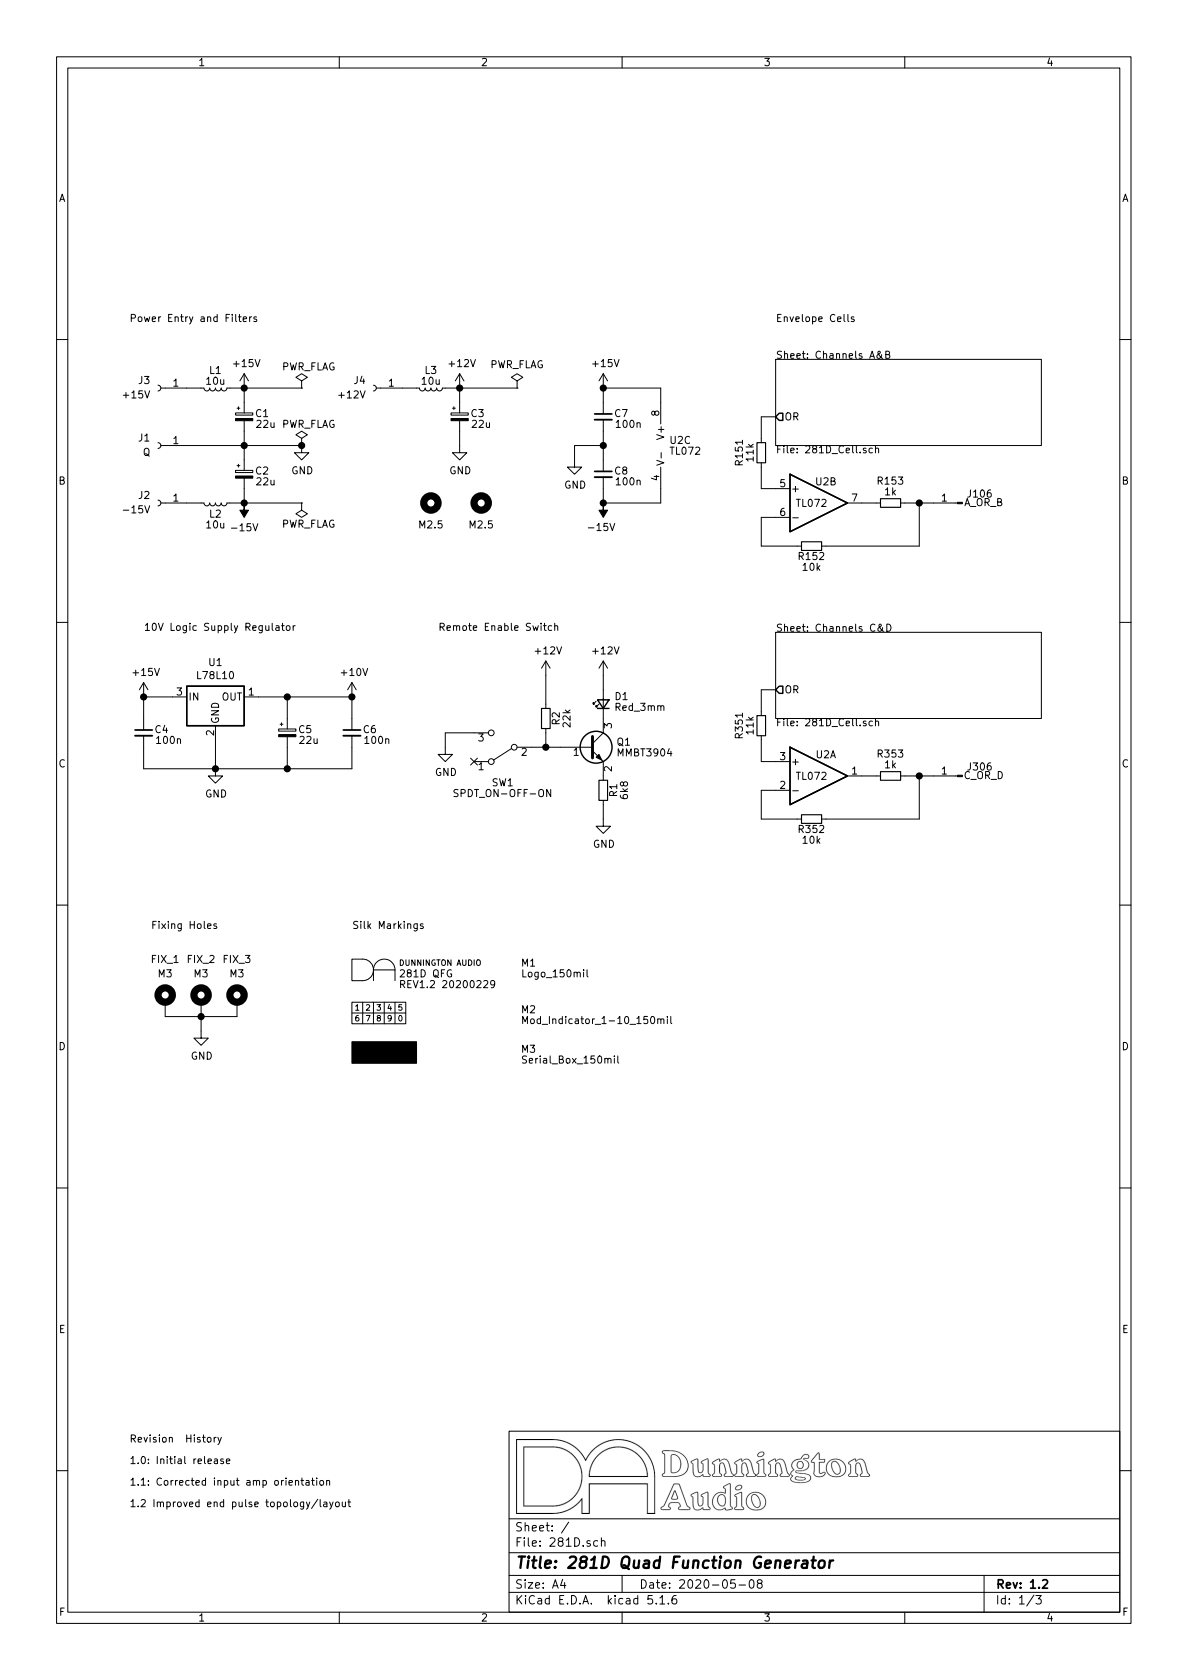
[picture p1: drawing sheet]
EESchema Schematic File Version 4
EELAYER 30 0
EELAYER END
$Descr A4 8268 11693 portrait
encoding utf-8
Sheet 1 3
Title "281D Quad Function Generator"
Date "2020-05-08"
Rev "1.2"
Comp ""
Comment1 ""
Comment2 ""
Comment3 ""
Comment4 ""
$EndDescr
$Sheet
S 5400 4400 1850 600 
U 5D20BA7D
F0 "Channels C&D" 50
F1 "281D_Cell.sch" 50
F2 "OR" O L 5400 4800 50 
$EndSheet
$Comp
L Mechanical:MountingHole_Pad FIX_1
U 1 1
P 1150 6975
F 0 "FIX_1" H 1150 7275 50  0000 C CNN
F 1 "M3" H 1150 7175 50  0000 C CNN
F 2 "MountingHole:MountingHole_3.2mm_M3_Pad_Via" H 1150 6975 50  0001 C CNN
F 3 "~" H 1150 6975 50  0001 C CNN
F 4 "DNP" H 1150 6975 50  0001 C CNN "Populate"
	1    1150 6975
	1    0    0    -1  
$EndComp
$Comp
L Mechanical:MountingHole_Pad FIX_2
U 1 1
P 1400 6975
F 0 "FIX_2" H 1400 7275 50  0000 C CNN
F 1 "M3" H 1400 7175 50  0000 C CNN
F 2 "MountingHole:MountingHole_3.2mm_M3_Pad_Via" H 1400 6975 50  0001 C CNN
F 3 "~" H 1400 6975 50  0001 C CNN
F 4 "DNP" H 1400 6975 50  0001 C CNN "Populate"
	1    1400 6975
	1    0    0    -1  
$EndComp
$Comp
L Mechanical:MountingHole_Pad FIX_3
U 1 1
P 1650 6975
F 0 "FIX_3" H 1650 7275 50  0000 C CNN
F 1 "M3" H 1650 7175 50  0000 C CNN
F 2 "MountingHole:MountingHole_3.2mm_M3_Pad_Via" H 1650 6975 50  0001 C CNN
F 3 "~" H 1650 6975 50  0001 C CNN
F 4 "DNP" H 1650 6975 50  0001 C CNN "Populate"
	1    1650 6975
	1    0    0    -1  
$EndComp
Wire Wire Line
	1150 7075 1400 7075
Wire Wire Line
	1400 7075 1650 7075
Connection ~ 1400 7075
Wire Wire Line
	1400 7075 1400 7175
$Comp
L Connector:Conn_01x01_Female J3
U 1 1
P 1100 2700
F 0 "J3" H 1150 2650 50  0000 L CNN
F 1 "+15V" H 1150 2750 50  0000 L CNN
F 2 "Connector_Wire:SolderWirePad_1x01_Drill1.2mm" H 1100 2700 50  0001 C CNN
F 3 "~" H 1100 2700 50  0001 C CNN
F 4 "DNP" H 1100 2700 50  0001 C CNN "Populate"
	1    1100 2700
	-1   0    0    1   
$EndComp
$Comp
L Connector:Conn_01x01_Female J4
U 1 1
P 2600 2700
F 0 "J4" H 2650 2650 50  0000 L CNN
F 1 "+12V" H 2650 2750 50  0000 L CNN
F 2 "Connector_Wire:SolderWirePad_1x01_Drill1.2mm" H 2600 2700 50  0001 C CNN
F 3 "~" H 2600 2700 50  0001 C CNN
F 4 "DNP" H 2600 2700 50  0001 C CNN "Populate"
	1    2600 2700
	-1   0    0    1   
$EndComp
$Comp
L Connector:Conn_01x01_Female J1
U 1 1
P 1100 3100
F 0 "J1" H 1150 3050 50  0000 L CNN
F 1 "Q" H 1150 3150 50  0000 L CNN
F 2 "Connector_Wire:SolderWirePad_1x01_Drill1.2mm" H 1100 3100 50  0001 C CNN
F 3 "~" H 1100 3100 50  0001 C CNN
F 4 "DNP" H 1100 3100 50  0001 C CNN "Populate"
	1    1100 3100
	-1   0    0    1   
$EndComp
$Comp
L Device:L_Small L1
U 1 1
P 1500 2700
F 0 "L1" V 1375 2700 50  0000 C CNN
F 1 "10u" V 1450 2700 50  0000 C CNN
F 2 "Inductor_SMD:L_0805_2012Metric" H 1500 2700 50  0001 C CNN
F 3 "~" H 1500 2700 50  0001 C CNN
	1    1500 2700
	0    1    1    0   
$EndComp
$Comp
L Device:L_Small L2
U 1 1
P 1500 3500
F 0 "L2" V 1575 3500 50  0000 C CNN
F 1 "10u" V 1650 3500 50  0000 C CNN
F 2 "Inductor_SMD:L_0805_2012Metric" H 1500 3500 50  0001 C CNN
F 3 "~" H 1500 3500 50  0001 C CNN
	1    1500 3500
	0    1    1    0   
$EndComp
$Comp
L Device:L_Small L3
U 1 1
P 3000 2700
F 0 "L3" V 2875 2700 50  0000 C CNN
F 1 "10u" V 2950 2700 50  0000 C CNN
F 2 "Inductor_SMD:L_0805_2012Metric" H 3000 2700 50  0001 C CNN
F 3 "~" H 3000 2700 50  0001 C CNN
	1    3000 2700
	0    1    1    0   
$EndComp
$Comp
L Device:CP_Small C1
U 1 1
P 1700 2900
F 0 "C1" H 1825 2925 50  0000 C CNN
F 1 "22u" H 1850 2850 50  0000 C CNN
F 2 "Capacitor_SMD:CP_Elec_5x5.3" H 1700 2900 50  0001 C CNN
F 3 "~" H 1700 2900 50  0001 C CNN
	1    1700 2900
	1    0    0    -1  
$EndComp
$Comp
L Device:CP_Small C2
U 1 1
P 1700 3300
F 0 "C2" H 1825 3325 50  0000 C CNN
F 1 "22u" H 1850 3250 50  0000 C CNN
F 2 "Capacitor_SMD:CP_Elec_5x5.3" H 1700 3300 50  0001 C CNN
F 3 "~" H 1700 3300 50  0001 C CNN
	1    1700 3300
	1    0    0    -1  
$EndComp
$Comp
L Device:CP_Small C3
U 1 1
P 3200 2900
F 0 "C3" H 3325 2925 50  0000 C CNN
F 1 "22u" H 3350 2850 50  0000 C CNN
F 2 "Capacitor_SMD:CP_Elec_5x5.3" H 3200 2900 50  0001 C CNN
F 3 "~" H 3200 2900 50  0001 C CNN
	1    3200 2900
	1    0    0    -1  
$EndComp
Wire Wire Line
	1300 2700 1400 2700
Wire Wire Line
	1600 2700 1700 2700
Wire Wire Line
	1700 2700 1700 2800
Wire Wire Line
	1700 3000 1700 3100
Wire Wire Line
	1300 3500 1400 3500
Wire Wire Line
	1600 3500 1700 3500
Wire Wire Line
	1700 3500 1700 3400
Wire Wire Line
	1300 3100 1700 3100
Connection ~ 1700 3100
Wire Wire Line
	1700 3100 1700 3200
Wire Wire Line
	2800 2700 2900 2700
Wire Wire Line
	3200 3100 3200 3000
Wire Wire Line
	3100 2700 3200 2700
Wire Wire Line
	3200 2700 3200 2800
$Comp
L power:+15V #PWR0115
U 1 1
P 1700 2700
F 0 "#PWR0115" H 1700 2550 50  0001 C CNN
F 1 "+15V" H 1715 2873 50  0000 C CNN
F 2 "" H 1700 2700 50  0001 C CNN
F 3 "" H 1700 2700 50  0001 C CNN
	1    1700 2700
	1    0    0    -1  
$EndComp
Connection ~ 1700 2700
$Comp
L power:-15V #PWR0140
U 1 1
P 1700 3500
F 0 "#PWR0140" H 1700 3600 50  0001 C CNN
F 1 "-15V" H 1700 3675 50  0000 C CNN
F 2 "" H 1700 3500 50  0001 C CNN
F 3 "" H 1700 3500 50  0001 C CNN
	1    1700 3500
	-1   0    0    1   
$EndComp
Connection ~ 1700 3500
$Comp
L power:+12V #PWR0158
U 1 1
P 3200 2700
F 0 "#PWR0158" H 3200 2550 50  0001 C CNN
F 1 "+12V" H 3215 2873 50  0000 C CNN
F 2 "" H 3200 2700 50  0001 C CNN
F 3 "" H 3200 2700 50  0001 C CNN
	1    3200 2700
	1    0    0    -1  
$EndComp
Connection ~ 3200 2700
Wire Wire Line
	1700 3100 2100 3100
$Comp
L Regulator_Linear:L78L10_SOT89 U1
U 1 1
P 1500 4850
F 0 "U1" H 1500 5092 50  0000 C CNN
F 1 "L78L10" H 1500 5001 50  0000 C CNN
F 2 "Package_TO_SOT_SMD:SOT-89-3" H 1500 5075 50  0001 C CIN
F 3 "http://www.fairchildsemi.com/ds/LM/LM7805.pdf" H 1500 4800 50  0001 C CNN
	1    1500 4850
	1    0    0    -1  
$EndComp
Wire Wire Line
	1500 5150 1500 5350
$Comp
L power:+15V #PWR0154
U 1 1
P 1000 4850
F 0 "#PWR0154" H 1000 4700 50  0001 C CNN
F 1 "+15V" H 1015 5023 50  0000 C CNN
F 2 "" H 1000 4850 50  0001 C CNN
F 3 "" H 1000 4850 50  0001 C CNN
	1    1000 4850
	1    0    0    -1  
$EndComp
$Comp
L power:+10V #PWR0160
U 1 1
P 2450 4850
F 0 "#PWR0160" H 2450 4700 50  0001 C CNN
F 1 "+10V" H 2465 5023 50  0000 C CNN
F 2 "" H 2450 4850 50  0001 C CNN
F 3 "" H 2450 4850 50  0001 C CNN
	1    2450 4850
	1    0    0    -1  
$EndComp
$Comp
L Device:CP_Small C5
U 1 1
P 2000 5100
F 0 "C5" H 2125 5125 50  0000 C CNN
F 1 "22u" H 2150 5050 50  0000 C CNN
F 2 "Capacitor_SMD:CP_Elec_5x5.3" H 2000 5100 50  0001 C CNN
F 3 "~" H 2000 5100 50  0001 C CNN
	1    2000 5100
	1    0    0    -1  
$EndComp
$Comp
L Device:C_Small C4
U 1 1
P 1000 5100
F 0 "C4" H 1125 5125 50  0000 C CNN
F 1 "100n" H 1175 5050 50  0000 C CNN
F 2 "Capacitor_SMD:C_0805_2012Metric" H 1000 5100 50  0001 C CNN
F 3 "~" H 1000 5100 50  0001 C CNN
	1    1000 5100
	1    0    0    -1  
$EndComp
$Comp
L Device:C_Small C6
U 1 1
P 2450 5100
F 0 "C6" H 2575 5125 50  0000 C CNN
F 1 "100n" H 2625 5050 50  0000 C CNN
F 2 "Capacitor_SMD:C_0805_2012Metric" H 2450 5100 50  0001 C CNN
F 3 "~" H 2450 5100 50  0001 C CNN
	1    2450 5100
	1    0    0    -1  
$EndComp
Wire Wire Line
	1000 4850 1200 4850
Wire Wire Line
	1000 4850 1000 5000
Connection ~ 1000 4850
Wire Wire Line
	1000 5200 1000 5350
Wire Wire Line
	1000 5350 1500 5350
Connection ~ 1500 5350
Wire Wire Line
	1500 5350 2000 5350
Wire Wire Line
	2000 5350 2000 5200
Wire Wire Line
	2000 5350 2450 5350
Wire Wire Line
	2450 5350 2450 5200
Connection ~ 2000 5350
Wire Wire Line
	1800 4850 2000 4850
Wire Wire Line
	2450 4850 2450 5000
Connection ~ 2450 4850
Wire Wire Line
	2000 5000 2000 4850
Connection ~ 2000 4850
Wire Wire Line
	2000 4850 2450 4850
$Comp
L power:GND #PWR0156
U 1 1
P 2100 3100
F 0 "#PWR0156" H 2100 2850 50  0001 C CNN
F 1 "GND" H 2105 2927 50  0000 C CNN
F 2 "" H 2100 3100 50  0001 C CNN
F 3 "" H 2100 3100 50  0001 C CNN
	1    2100 3100
	1    0    0    -1  
$EndComp
$Comp
L power:GND #PWR0157
U 1 1
P 1500 5350
F 0 "#PWR0157" H 1500 5100 50  0001 C CNN
F 1 "GND" H 1505 5177 50  0000 C CNN
F 2 "" H 1500 5350 50  0001 C CNN
F 3 "" H 1500 5350 50  0001 C CNN
	1    1500 5350
	1    0    0    -1  
$EndComp
$Comp
L Mechanical:MountingHole H101
U 1 1
P 3350 3500
F 0 "H101" H 3250 3550 50  0001 R CNN
F 1 "M2.5" H 3350 3350 50  0000 C CNN
F 2 "MountingHole:MountingHole_2.5mm" H 3350 3500 50  0001 C CNN
F 3 "~" H 3350 3500 50  0001 C CNN
F 4 "DNP" H 3350 3500 50  0001 C CNN "Populate"
	1    3350 3500
	1    0    0    -1  
$EndComp
$Comp
L Mechanical:MountingHole H102
U 1 1
P 3000 3500
F 0 "H102" H 2900 3550 50  0001 R CNN
F 1 "M2.5" H 3000 3350 50  0000 C CNN
F 2 "MountingHole:MountingHole_2.5mm" H 3000 3500 50  0001 C CNN
F 3 "~" H 3000 3500 50  0001 C CNN
F 4 "DNP" H 3000 3500 50  0001 C CNN "Populate"
	1    3000 3500
	1    0    0    -1  
$EndComp
$Comp
L Connector:Conn_01x01_Female J2
U 1 1
P 1100 3500
F 0 "J2" H 1150 3450 50  0000 L CNN
F 1 "-15V" H 1150 3550 50  0000 L CNN
F 2 "Connector_Wire:SolderWirePad_1x01_Drill1.2mm" H 1100 3500 50  0001 C CNN
F 3 "~" H 1100 3500 50  0001 C CNN
F 4 "DNP" H 1100 3500 50  0001 C CNN "Populate"
	1    1100 3500
	-1   0    0    1   
$EndComp
$Comp
L power:GND #PWR0155
U 1 1
P 1400 7175
F 0 "#PWR0155" H 1400 6925 50  0001 C CNN
F 1 "GND" H 1405 7002 50  0000 C CNN
F 2 "" H 1400 7175 50  0001 C CNN
F 3 "" H 1400 7175 50  0001 C CNN
	1    1400 7175
	1    0    0    -1  
$EndComp
$Comp
L Switch:SW_SPDT SW1
U 1 1
P 3500 5200
F 0 "SW1" H 3500 5450 50  0000 C CNN
F 1 "SPDT_ON-OFF-ON" H 3500 5525 50  0000 C CNN
F 2 "NKK:M201xSS1x01" H 3500 5200 50  0001 C CNN
F 3 "~" H 3500 5200 50  0001 C CNN
	1    3500 5200
	-1   0    0    1   
$EndComp
$Comp
L power:+12V #PWR0162
U 1 1
P 4200 4700
F 0 "#PWR0162" H 4200 4550 50  0001 C CNN
F 1 "+12V" H 4215 4873 50  0000 C CNN
F 2 "" H 4200 4700 50  0001 C CNN
F 3 "" H 4200 4700 50  0001 C CNN
	1    4200 4700
	1    0    0    -1  
$EndComp
$Comp
L Device:LED_Small D1
U 1 1
P 4200 4900
F 0 "D1" V 4250 4825 50  0000 R CNN
F 1 "Red_3mm" V 4175 4825 50  0000 R CNN
F 2 "LED_THT:LED_D3.0mm" V 4200 4900 50  0001 C CNN
F 3 "~" V 4200 4900 50  0001 C CNN
	1    4200 4900
	0    -1   -1   0   
$EndComp
$Comp
L Device:R_Small R1
U 1 1
P 4200 5500
F 0 "R1" V 4125 5500 50  0000 C CNN
F 1 "6k8" V 4050 5500 50  0000 C CNN
F 2 "Resistor_SMD:R_0805_2012Metric" H 4200 5500 50  0001 C CNN
F 3 "~" H 4200 5500 50  0001 C CNN
	1    4200 5500
	-1   0    0    1   
$EndComp
Wire Wire Line
	4200 4700 4200 4800
Wire Wire Line
	4200 5600 4200 5700
NoConn ~ 3300 5300
$Comp
L Transistor_BJT:MMBT3904 Q1
U 1 1
P 4100 5200
F 0 "Q1" H 4290 5238 50  0000 L CNN
F 1 "MMBT3904" H 4290 5163 50  0000 L CNN
F 2 "Package_TO_SOT_SMD:SOT-23" H 4300 5125 50  0001 L CIN
F 3 "https://www.fairchildsemi.com/datasheets/2N/2N3904.pdf" H 4100 5200 50  0001 L CNN
	1    4100 5200
	1    0    0    -1  
$EndComp
$Comp
L Device:R_Small R2
U 1 1
P 3800 5000
F 0 "R2" V 3725 5000 50  0000 C CNN
F 1 "22k" V 3650 5000 50  0000 C CNN
F 2 "Resistor_SMD:R_0805_2012Metric" H 3800 5000 50  0001 C CNN
F 3 "~" H 3800 5000 50  0001 C CNN
	1    3800 5000
	-1   0    0    1   
$EndComp
$Comp
L power:+12V #PWR0163
U 1 1
P 3800 4700
F 0 "#PWR0163" H 3800 4550 50  0001 C CNN
F 1 "+12V" H 3815 4873 50  0000 C CNN
F 2 "" H 3800 4700 50  0001 C CNN
F 3 "" H 3800 4700 50  0001 C CNN
	1    3800 4700
	1    0    0    -1  
$EndComp
Wire Wire Line
	3800 4700 3800 4900
Wire Wire Line
	3800 5100 3800 5200
Wire Wire Line
	3800 5200 3900 5200
Wire Wire Line
	3700 5200 3800 5200
Connection ~ 3800 5200
Wire Wire Line
	3100 5200 3100 5100
Wire Wire Line
	3100 5100 3300 5100
Text Notes 5400 2250 0    50   ~ 0
Envelope Cells
Text Notes 900  2250 0    50   ~ 0
Power Entry and Filters
Text Notes 1000 4400 0    50   ~ 0
10V Logic Supply Regulator
Text Notes 3050 4400 0    50   ~ 0
Remote Enable Switch
Text Notes 1050 6475 0    50   ~ 0
Fixing Holes
$Comp
L power:GND #PWR0123
U 1 1
P 3200 3100
F 0 "#PWR0123" H 3200 2850 50  0001 C CNN
F 1 "GND" H 3205 2927 50  0000 C CNN
F 2 "" H 3200 3100 50  0001 C CNN
F 3 "" H 3200 3100 50  0001 C CNN
	1    3200 3100
	1    0    0    -1  
$EndComp
$Comp
L power:GND #PWR0126
U 1 1
P 3100 5200
F 0 "#PWR0126" H 3100 4950 50  0001 C CNN
F 1 "GND" H 3105 5027 50  0000 C CNN
F 2 "" H 3100 5200 50  0001 C CNN
F 3 "" H 3100 5200 50  0001 C CNN
	1    3100 5200
	1    0    0    -1  
$EndComp
$Comp
L power:GND #PWR0129
U 1 1
P 4200 5700
F 0 "#PWR0129" H 4200 5450 50  0001 C CNN
F 1 "GND" H 4205 5527 50  0000 C CNN
F 2 "" H 4200 5700 50  0001 C CNN
F 3 "" H 4200 5700 50  0001 C CNN
	1    4200 5700
	1    0    0    -1  
$EndComp
$Comp
L Amplifier_Operational:TL072 U2
U 2 1
P 5700 3500
F 0 "U2" H 5750 3650 50  0000 C CNN
F 1 "TL072" H 5650 3500 50  0000 C CNN
F 2 "Package_SO:SOIC-8_3.9x4.9mm_P1.27mm" H 5700 3500 50  0001 C CNN
F 3 "http://www.ti.com/lit/ds/symlink/tl071.pdf" H 5700 3500 50  0001 C CNN
	2    5700 3500
	1    0    0    -1  
$EndComp
$Comp
L Amplifier_Operational:TL072 U2
U 1 1
P 5700 5400
F 0 "U2" H 5750 5550 50  0000 C CNN
F 1 "TL072" H 5650 5400 50  0000 C CNN
F 2 "Package_SO:SOIC-8_3.9x4.9mm_P1.27mm" H 5700 5400 50  0001 C CNN
F 3 "http://www.ti.com/lit/ds/symlink/tl071.pdf" H 5700 5400 50  0001 C CNN
	1    5700 5400
	1    0    0    -1  
$EndComp
Wire Wire Line
	5400 3400 5300 3400
Wire Wire Line
	5300 3400 5300 3250
Wire Wire Line
	5300 2900 5400 2900
Wire Wire Line
	5400 3600 5300 3600
Wire Wire Line
	5300 3600 5300 3800
Wire Wire Line
	5300 3800 5550 3800
Wire Wire Line
	6400 3800 6400 3500
Wire Wire Line
	6400 3500 6300 3500
Wire Wire Line
	5300 5300 5400 5300
Wire Wire Line
	5400 5500 5300 5500
Wire Wire Line
	5300 5500 5300 5700
Wire Wire Line
	5300 5700 5550 5700
Wire Wire Line
	6400 5700 6400 5400
Wire Wire Line
	6400 5400 6300 5400
Wire Wire Line
	5300 4800 5300 4950
Wire Wire Line
	5300 4800 5400 4800
$Comp
L Amplifier_Operational:TL072 U2
U 3 1
P 4700 3100
F 0 "U2" H 4658 3138 50  0000 L CNN
F 1 "TL072" H 4658 3063 50  0000 L CNN
F 2 "Package_SO:SOIC-8_3.9x4.9mm_P1.27mm" H 4700 3100 50  0001 C CNN
F 3 "http://www.ti.com/lit/ds/symlink/tl071.pdf" H 4700 3100 50  0001 C CNN
	3    4700 3100
	1    0    0    -1  
$EndComp
$Comp
L Device:C_Small C7
U 1 1
P 4200 2900
F 0 "C7" H 4325 2925 50  0000 C CNN
F 1 "100n" H 4375 2850 50  0000 C CNN
F 2 "Capacitor_SMD:C_0805_2012Metric" H 4200 2900 50  0001 C CNN
F 3 "~" H 4200 2900 50  0001 C CNN
	1    4200 2900
	1    0    0    -1  
$EndComp
$Comp
L Device:C_Small C8
U 1 1
P 4200 3300
F 0 "C8" H 4325 3325 50  0000 C CNN
F 1 "100n" H 4375 3250 50  0000 C CNN
F 2 "Capacitor_SMD:C_0805_2012Metric" H 4200 3300 50  0001 C CNN
F 3 "~" H 4200 3300 50  0001 C CNN
	1    4200 3300
	1    0    0    -1  
$EndComp
Wire Wire Line
	4200 3000 4200 3100
Wire Wire Line
	4200 2800 4200 2700
Wire Wire Line
	4200 2700 4600 2700
Wire Wire Line
	4600 2700 4600 2800
Wire Wire Line
	4200 3400 4200 3500
Wire Wire Line
	4200 3500 4600 3500
Wire Wire Line
	4600 3500 4600 3400
$Comp
L power:GND #PWR0169
U 1 1
P 4000 3200
F 0 "#PWR0169" H 4000 2950 50  0001 C CNN
F 1 "GND" H 4005 3027 50  0000 C CNN
F 2 "" H 4000 3200 50  0001 C CNN
F 3 "" H 4000 3200 50  0001 C CNN
	1    4000 3200
	1    0    0    -1  
$EndComp
Wire Wire Line
	4000 3200 4000 3100
Wire Wire Line
	4000 3100 4200 3100
Connection ~ 4200 3100
Wire Wire Line
	4200 3100 4200 3200
$Comp
L power:+15V #PWR0170
U 1 1
P 4200 2700
F 0 "#PWR0170" H 4200 2550 50  0001 C CNN
F 1 "+15V" H 4215 2873 50  0000 C CNN
F 2 "" H 4200 2700 50  0001 C CNN
F 3 "" H 4200 2700 50  0001 C CNN
	1    4200 2700
	1    0    0    -1  
$EndComp
Connection ~ 4200 2700
$Comp
L power:-15V #PWR0171
U 1 1
P 4200 3500
F 0 "#PWR0171" H 4200 3600 50  0001 C CNN
F 1 "-15V" H 4215 3673 50  0000 C CNN
F 2 "" H 4200 3500 50  0001 C CNN
F 3 "" H 4200 3500 50  0001 C CNN
	1    4200 3500
	-1   0    0    1   
$EndComp
Connection ~ 4200 3500
$Comp
L Connector:Conn_01x01_Male J106
U 1 1
P 6700 3500
F 0 "J106" H 6672 3440 50  0000 R CNN
F 1 "108-0910-001" H 6672 3515 50  0001 R CNN
F 2 "Buchla_Connectors:Johnson_108-09XX-001" H 6700 3500 50  0001 C CNN
F 3 "~" H 6700 3500 50  0001 C CNN
F 4 "A_OR_B" H 6550 3500 50  0000 C CNN "Note"
	1    6700 3500
	-1   0    0    1   
$EndComp
Wire Wire Line
	6400 3500 6500 3500
Connection ~ 6400 3500
$Comp
L Connector:Conn_01x01_Male J306
U 1 1
P 6700 5400
F 0 "J306" H 6672 5340 50  0000 R CNN
F 1 "108-0910-001" H 6672 5415 50  0001 R CNN
F 2 "Buchla_Connectors:Johnson_108-09XX-001" H 6700 5400 50  0001 C CNN
F 3 "~" H 6700 5400 50  0001 C CNN
F 4 "C_OR_D" H 6550 5400 50  0000 C CNN "Note"
	1    6700 5400
	-1   0    0    1   
$EndComp
Wire Wire Line
	6400 5400 6500 5400
Connection ~ 6400 5400
$Comp
L power:PWR_FLAG #FLG0101
U 1 1
P 2100 3100
F 0 "#FLG0101" H 2100 3175 50  0001 C CNN
F 1 "PWR_FLAG" H 2150 3250 50  0000 C CNN
F 2 "" H 2100 3100 50  0001 C CNN
F 3 "~" H 2100 3100 50  0001 C CNN
	1    2100 3100
	1    0    0    -1  
$EndComp
Connection ~ 2100 3100
$Comp
L power:PWR_FLAG #FLG0102
U 1 1
P 2100 2700
F 0 "#FLG0102" H 2100 2775 50  0001 C CNN
F 1 "PWR_FLAG" H 2150 2850 50  0000 C CNN
F 2 "" H 2100 2700 50  0001 C CNN
F 3 "~" H 2100 2700 50  0001 C CNN
	1    2100 2700
	1    0    0    -1  
$EndComp
Wire Wire Line
	1700 2700 2100 2700
$Comp
L power:PWR_FLAG #FLG0103
U 1 1
P 2100 3500
F 0 "#FLG0103" H 2100 3575 50  0001 C CNN
F 1 "PWR_FLAG" H 2050 3650 50  0000 C CNN
F 2 "" H 2100 3500 50  0001 C CNN
F 3 "~" H 2100 3500 50  0001 C CNN
	1    2100 3500
	-1   0    0    1   
$EndComp
Wire Wire Line
	1700 3500 2100 3500
$Comp
L power:PWR_FLAG #FLG0104
U 1 1
P 3600 2700
F 0 "#FLG0104" H 3600 2775 50  0001 C CNN
F 1 "PWR_FLAG" H 3600 2865 50  0000 C CNN
F 2 "" H 3600 2700 50  0001 C CNN
F 3 "~" H 3600 2700 50  0001 C CNN
	1    3600 2700
	1    0    0    -1  
$EndComp
Wire Wire Line
	3200 2700 3600 2700
$Comp
L 281D-rescue:Logo_150mil-Dunnington M1
U 1 1
P 2450 6825
F 0 "M1" H 3625 6950 50  0000 L CNN
F 1 "Logo_150mil" H 3625 6875 50  0000 L CNN
F 2 "Dunnington:Logo_150mil" H 2450 6825 50  0001 C CNN
F 3 "" H 2450 6825 50  0001 C CNN
F 4 "281D QFG" H 2775 6875 50  0000 L CNN "Model"
F 5 "REV1.2 20200229" H 2775 6800 50  0000 L CNN "Rev"
F 6 "DNP" H 2450 6825 50  0001 C CNN "Populate"
	1    2450 6825
	1    0    0    -1  
$EndComp
$Comp
L 281D-rescue:Mod_Indicator_1-10_150mil-Dunnington M2
U 1 1
P 2450 7125
F 0 "M2" H 3625 7225 50  0000 L CNN
F 1 "Mod_Indicator_1-10_150mil" H 3625 7150 50  0000 L CNN
F 2 "Dunnington:Mod_Indicator_1-10_150mil" H 2525 7050 50  0001 C CNN
F 3 "" H 2525 7050 50  0001 C CNN
F 4 "DNP" H 2450 7125 50  0001 C CNN "Populate"
	1    2450 7125
	1    0    0    -1  
$EndComp
$Comp
L 281D-rescue:Serial_Box_150mil-Dunnington M3
U 1 1
P 2450 7400
F 0 "M3" H 3625 7500 50  0000 L CNN
F 1 "Serial_Box_150mil" H 3625 7425 50  0000 L CNN
F 2 "Dunnington:Serial_Box_150mil" H 2450 7400 50  0001 C CNN
F 3 "" H 2450 7400 50  0001 C CNN
F 4 "DNP" H 2450 7400 50  0001 C CNN "Populate"
	1    2450 7400
	1    0    0    -1  
$EndComp
Text Notes 900  10050 0    50   ~ 0
Revision  History
Text Notes 900  10200 0    50   ~ 0
1.0: Initial release
Text Notes 900  10350 0    50   ~ 0
1.1: Corrected input amp orientation
$Comp
L Device:R_Small R153
U 1 1
P 6200 3500
F 0 "R153" V 6350 3500 50  0000 C CNN
F 1 "1k" V 6275 3500 50  0000 C CNN
F 2 "Resistor_SMD:R_0805_2012Metric" H 6200 3500 50  0001 C CNN
F 3 "~" H 6200 3500 50  0001 C CNN
	1    6200 3500
	0    -1   -1   0   
$EndComp
Wire Wire Line
	6100 3500 6000 3500
$Comp
L Device:R_Small R152
U 1 1
P 5650 3800
F 0 "R152" V 5575 3800 50  0000 C CNN
F 1 "10k" V 5500 3800 50  0000 C CNN
F 2 "Resistor_SMD:R_0805_2012Metric" H 5650 3800 50  0001 C CNN
F 3 "~" H 5650 3800 50  0001 C CNN
	1    5650 3800
	0    -1   -1   0   
$EndComp
Wire Wire Line
	5750 3800 6400 3800
$Comp
L Device:R_Small R151
U 1 1
P 5300 3150
F 0 "R151" V 5450 3150 50  0000 C CNN
F 1 "11k" V 5375 3150 50  0000 C CNN
F 2 "Resistor_SMD:R_0805_2012Metric" H 5300 3150 50  0001 C CNN
F 3 "~" H 5300 3150 50  0001 C CNN
	1    5300 3150
	-1   0    0    1   
$EndComp
Wire Wire Line
	5300 3050 5300 2900
$Comp
L Device:R_Small R351
U 1 1
P 5300 5050
F 0 "R351" V 5450 5050 50  0000 C CNN
F 1 "11k" V 5375 5050 50  0000 C CNN
F 2 "Resistor_SMD:R_0805_2012Metric" H 5300 5050 50  0001 C CNN
F 3 "~" H 5300 5050 50  0001 C CNN
	1    5300 5050
	-1   0    0    1   
$EndComp
Wire Wire Line
	5300 5150 5300 5300
$Comp
L Device:R_Small R353
U 1 1
P 6200 5400
F 0 "R353" V 6350 5400 50  0000 C CNN
F 1 "1k" V 6275 5400 50  0000 C CNN
F 2 "Resistor_SMD:R_0805_2012Metric" H 6200 5400 50  0001 C CNN
F 3 "~" H 6200 5400 50  0001 C CNN
	1    6200 5400
	0    -1   -1   0   
$EndComp
Wire Wire Line
	6100 5400 6000 5400
$Comp
L Device:R_Small R352
U 1 1
P 5650 5700
F 0 "R352" V 5575 5700 50  0000 C CNN
F 1 "10k" V 5500 5700 50  0000 C CNN
F 2 "Resistor_SMD:R_0805_2012Metric" H 5650 5700 50  0001 C CNN
F 3 "~" H 5650 5700 50  0001 C CNN
	1    5650 5700
	0    -1   -1   0   
$EndComp
Wire Wire Line
	5750 5700 6400 5700
Text Notes 900  10500 0    50   ~ 0
1.2 Improved end pulse topology/layout
Text Notes 2450 6475 0    50   ~ 0
Silk Markings
$Sheet
S 5400 2500 1850 600 
U 5D20B987
F0 "Channels A&B" 50
F1 "281D_Cell.sch" 50
F2 "OR" O L 5400 2900 50 
$EndSheet
$EndSCHEMATC
